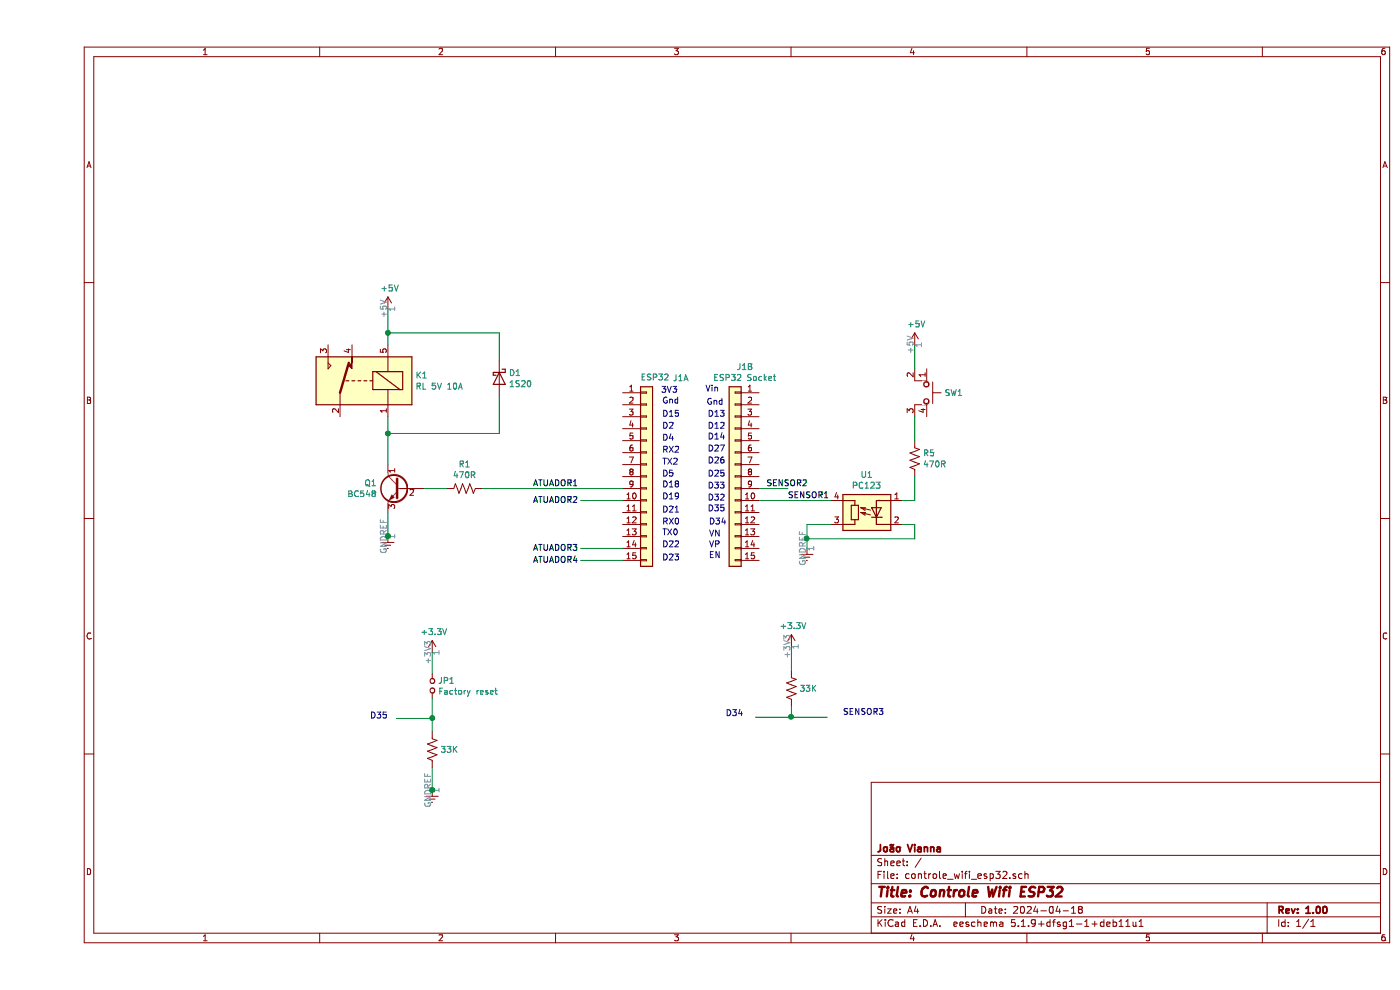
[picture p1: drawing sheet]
EESchema Schematic File Version 4
EELAYER 30 0
EELAYER END
$Descr A4 11693 8268
encoding utf-8
Sheet 1 1
Title "Controle Wifi ESP32"
Date "2024-04-18"
Rev "1.00"
Comp "João Vianna"
Comment1 ""
Comment2 ""
Comment3 ""
Comment4 ""
$EndDescr
$Comp
L Connector_Generic:Conn_01x15 J1A
U 1 1
P 5090 3980
F 0 "J1A" H 5310 4830 50  0000 L TNN
F 1 "ESP32" H 5040 4810 50  0000 L CNN
F 2 "" H 5090 3980 50  0001 C CNN
F 3 "~" H 5090 3980 50  0001 C CNN
	1    5090 3980
	1    0    0    -1  
$EndComp
$Comp
L Connector_Generic:Conn_01x15 J1B
U 1 1
P 5830 3980
F 0 "J1B" H 5748 4897 50  0000 C CNN
F 1 "ESP32 Socket" H 5748 4806 50  0000 C CNN
F 2 "" H 5830 3980 50  0001 C CNN
F 3 "~" H 5830 3980 50  0001 C CNN
	1    5830 3980
	-1   0    0    -1  
$EndComp
Text Notes 5580 3280 0    50   ~ 0
Vin
Text Notes 5590 3390 0    50   ~ 0
Gnd
Text Notes 5600 3490 0    50   ~ 0
D13
Text Notes 5600 3590 0    50   ~ 0
D12
Text Notes 5600 3680 0    50   ~ 0
D14
Text Notes 5600 3780 0    50   ~ 0
D27
Text Notes 5600 3880 0    50   ~ 0
D26
Text Notes 5600 3990 0    50   ~ 0
D25
Text Notes 5600 4090 0    50   ~ 0
D33
Text Notes 5600 4190 0    50   ~ 0
D32
Text Notes 5600 4280 0    50   ~ 0
D35
Text Notes 5610 4390 0    50   ~ 0
D34
Text Notes 5610 4490 0    50   ~ 0
VN
Text Notes 5610 4580 0    50   ~ 0
VP
Text Notes 5610 4670 0    50   ~ 0
EN
Text Notes 5210 3290 0    50   ~ 0
3V3
Text Notes 5220 3380 0    50   ~ 0
Gnd
Text Notes 5220 3490 0    50   ~ 0
D15
Text Notes 5220 3590 0    50   ~ 0
D2
Text Notes 5220 3690 0    50   ~ 0
D4
Text Notes 5220 3790 0    50   ~ 0
RX2
Text Notes 5220 3890 0    50   ~ 0
TX2
Text Notes 5220 3990 0    50   ~ 0
D5
Text Notes 5220 4080 0    50   ~ 0
D18
Text Notes 5220 4180 0    50   ~ 0
D19
Text Notes 5220 4290 0    50   ~ 0
D21
Text Notes 5220 4390 0    50   ~ 0
RX0
Text Notes 5220 4480 0    50   ~ 0
TX0
Text Notes 5220 4580 0    50   ~ 0
D22
Text Notes 5220 4690 0    50   ~ 0
D23
$Comp
L Device:R_US R1
U 1 1
P 3570 4080
F 0 "R1" V 3365 4080 50  0000 C CNN
F 1 "470R" V 3456 4080 50  0000 C CNN
F 2 "" V 3610 4070 50  0001 C CNN
F 3 "~" H 3570 4080 50  0001 C CNN
	1    3570 4080
	0    1    1    0   
$EndComp
$Comp
L Transistor_BJT:BC548 Q1
U 1 1
P 3030 4080
F 0 "Q1" H 3221 4126 50  0000 L CNN
F 1 "BC548" H 3221 4035 50  0000 L CNN
F 2 "Package_TO_SOT_THT:TO-92_Inline" H 3230 4005 50  0001 L CIN
F 3 "https://www.onsemi.com/pub/Collateral/BC550-D.pdf" H 3030 4080 50  0001 L CNN
	1    3030 4080
	-1   0    0    -1  
$EndComp
Wire Wire Line
	3230 4080 3420 4080
$Comp
L Relay:G5Q-1 K1
U 1 1
P 2730 3180
F 0 "K1" H 2300 3226 50  0000 R CNN
F 1 "RL 5V 10A" H 2300 3135 50  0000 R CNN
F 2 "Relay_THT:Relay_SPDT_Omron-G5Q-1" H 3180 3130 50  0001 L CNN
F 3 "https://www.omron.com/ecb/products/pdf/en-g5q.pdf" H 2730 3180 50  0001 L CNN
	1    2730 3180
	-1   0    0    -1  
$EndComp
Wire Wire Line
	2930 3480 2930 3620
$Comp
L power:GNDREF #PWR?
U 1 1
P 2930 4480
F 0 "#PWR?" H 2930 4230 50  0001 C CNN
F 1 "GNDREF" H 2935 4307 50  0001 C CNN
F 2 "" H 2930 4480 50  0001 C CNN
F 3 "" H 2930 4480 50  0001 C CNN
	1    2930 4480
	1    0    0    -1  
$EndComp
Wire Wire Line
	2930 4490 2930 4480
Connection ~ 2930 4480
Wire Wire Line
	2930 4480 2930 4280
$Comp
L power:+5V #PWR?
U 1 1
P 2930 2580
F 0 "#PWR?" H 2930 2430 50  0001 C CNN
F 1 "+5V" H 2945 2753 50  0000 C CNN
F 2 "" H 2930 2580 50  0001 C CNN
F 3 "" H 2930 2580 50  0001 C CNN
	1    2930 2580
	1    0    0    -1  
$EndComp
Wire Wire Line
	2930 2580 2930 2780
Wire Wire Line
	3720 4080 4890 4080
Wire Wire Line
	4890 4180 4540 4180
Text Label 4140 4210 0    50   ~ 0
ATUADOR2
Text Label 4140 4070 0    50   ~ 0
ATUADOR1
Wire Wire Line
	4890 4580 4540 4580
Text Label 4140 4610 0    50   ~ 0
ATUADOR3
Wire Wire Line
	4890 4680 4540 4680
Text Label 4140 4710 0    50   ~ 0
ATUADOR4
$Comp
L Isolator:NSL-32 U1
U 1 1
P 6930 4280
F 0 "U1" H 6930 4597 50  0000 C CNN
F 1 "PC123" H 6930 4506 50  0000 C CNN
F 2 "OptoDevice:Luna_NSL-32" H 6930 3980 50  0001 C CNN
F 3 "http://lunainc.com/wp-content/uploads/2016/06/NSL-32.pdf" H 6980 4280 50  0001 C CNN
	1    6930 4280
	-1   0    0    -1  
$EndComp
Wire Wire Line
	6030 4180 6630 4180
$Comp
L power:GNDREF #PWR?
U 1 1
P 6430 4580
F 0 "#PWR?" H 6430 4330 50  0001 C CNN
F 1 "GNDREF" H 6435 4407 50  0001 C CNN
F 2 "" H 6430 4580 50  0001 C CNN
F 3 "" H 6430 4580 50  0001 C CNN
	1    6430 4580
	1    0    0    -1  
$EndComp
Wire Wire Line
	6630 4380 6430 4380
Wire Wire Line
	6430 4380 6430 4500
Wire Wire Line
	7230 4380 7330 4380
Wire Wire Line
	7330 4380 7330 4500
Wire Wire Line
	7330 4500 6430 4500
Connection ~ 6430 4500
Wire Wire Line
	6430 4500 6430 4580
$Comp
L Device:R_US R5
U 1 1
P 7330 3830
F 0 "R5" H 7398 3876 50  0000 L CNN
F 1 "470R" H 7398 3785 50  0000 L CNN
F 2 "" V 7370 3820 50  0001 C CNN
F 3 "~" H 7330 3830 50  0001 C CNN
	1    7330 3830
	1    0    0    -1  
$EndComp
Wire Wire Line
	7330 3980 7330 4180
Wire Wire Line
	7330 4180 7230 4180
$Comp
L power:+5V #PWR?
U 1 1
P 7330 2880
F 0 "#PWR?" H 7330 2730 50  0001 C CNN
F 1 "+5V" H 7345 3053 50  0000 C CNN
F 2 "" H 7330 2880 50  0001 C CNN
F 3 "" H 7330 2880 50  0001 C CNN
	1    7330 2880
	1    0    0    -1  
$EndComp
Text Label 6270 4170 0    50   ~ 0
SENSOR1
Wire Wire Line
	6030 4080 6270 4080
Text Label 6090 4070 0    50   ~ 0
SENSOR2
$Comp
L Switch:SW_MEC_5E SW1
U 1 1
P 7330 3280
F 0 "SW1" V 7330 3528 50  0000 L CNN
F 1 "SW_MEC_5E" V 7375 3528 50  0001 L CNN
F 2 "" H 7330 3580 50  0001 C CNN
F 3 "http://www.apem.com/int/index.php?controller=attachment&id_attachment=1371" H 7330 3580 50  0001 C CNN
	1    7330 3280
	0    1    1    0   
$EndComp
Wire Wire Line
	7330 3480 7330 3680
Wire Wire Line
	7330 2880 7330 3080
$Comp
L Device:R_US Rn
U 1 1
P 6300 5750
F 0 "Rn" H 6368 5796 50  0001 L CNN
F 1 "33K" H 6368 5750 50  0000 L CNN
F 2 "" V 6340 5740 50  0001 C CNN
F 3 "~" H 6300 5750 50  0001 C CNN
	1    6300 5750
	1    0    0    -1  
$EndComp
$Comp
L power:+3.3V #PWR?
U 1 1
P 6300 5400
F 0 "#PWR?" H 6300 5250 50  0001 C CNN
F 1 "+3.3V" H 6315 5573 50  0000 C CNN
F 2 "" H 6300 5400 50  0001 C CNN
F 3 "" H 6300 5400 50  0001 C CNN
	1    6300 5400
	1    0    0    -1  
$EndComp
Wire Wire Line
	6300 5400 6300 5600
Wire Wire Line
	6300 5900 6300 5990
Wire Wire Line
	6300 5990 6000 5990
Connection ~ 6300 5990
Wire Wire Line
	6300 5990 6600 5990
Text Notes 5750 5990 0    50   ~ 0
D34
Text Notes 6730 5980 0    50   ~ 0
SENSOR3
$Comp
L Device:R_US Rn?
U 1 1
P 3300 6260
F 0 "Rn?" H 3368 6306 50  0001 L CNN
F 1 "33K" H 3368 6260 50  0000 L CNN
F 2 "" V 3340 6250 50  0001 C CNN
F 3 "~" H 3300 6260 50  0001 C CNN
	1    3300 6260
	1    0    0    -1  
$EndComp
Text Notes 2780 6010 0    50   ~ 0
D35\n
$Comp
L power:GNDREF #PWR?
U 1 1
P 3300 6600
F 0 "#PWR?" H 3300 6350 50  0001 C CNN
F 1 "GNDREF" H 3305 6427 50  0001 C CNN
F 2 "" H 3300 6600 50  0001 C CNN
F 3 "" H 3300 6600 50  0001 C CNN
	1    3300 6600
	1    0    0    -1  
$EndComp
Wire Wire Line
	3300 6410 3300 6600
Connection ~ 3300 6600
Wire Wire Line
	3300 6600 3300 6610
$Comp
L Device:Jumper_NO_Small JP1
U 1 1
P 3300 5730
F 0 "JP1" V 3254 5778 50  0000 L CNN
F 1 "Factory reset" V 3345 5778 50  0000 L CNN
F 2 "" H 3300 5730 50  0001 C CNN
F 3 "~" H 3300 5730 50  0001 C CNN
	1    3300 5730
	0    1    1    0   
$EndComp
$Comp
L power:+3.3V #PWR?
U 1 1
P 3300 5450
F 0 "#PWR?" H 3300 5300 50  0001 C CNN
F 1 "+3.3V" H 3315 5623 50  0000 C CNN
F 2 "" H 3300 5450 50  0001 C CNN
F 3 "" H 3300 5450 50  0001 C CNN
	1    3300 5450
	1    0    0    -1  
$EndComp
Wire Wire Line
	3300 5450 3300 5630
Wire Wire Line
	3000 6000 3300 6000
Wire Wire Line
	3300 5830 3300 6000
Connection ~ 3300 6000
Wire Wire Line
	3300 6000 3300 6110
$Comp
L Device:D_Schottky D1
U 1 1
P 3860 3160
F 0 "D1" V 3814 3240 50  0000 L CNN
F 1 "1S20" V 3905 3240 50  0000 L CNN
F 2 "" H 3860 3160 50  0001 C CNN
F 3 "~" H 3860 3160 50  0001 C CNN
	1    3860 3160
	0    1    1    0   
$EndComp
Wire Wire Line
	3860 3010 3860 2780
Wire Wire Line
	3860 2780 2930 2780
Connection ~ 2930 2780
Wire Wire Line
	2930 2780 2930 2880
Wire Wire Line
	3860 3310 3860 3620
Wire Wire Line
	3860 3620 2930 3620
Connection ~ 2930 3620
Wire Wire Line
	2930 3620 2930 3880
$EndSCHEMATC
